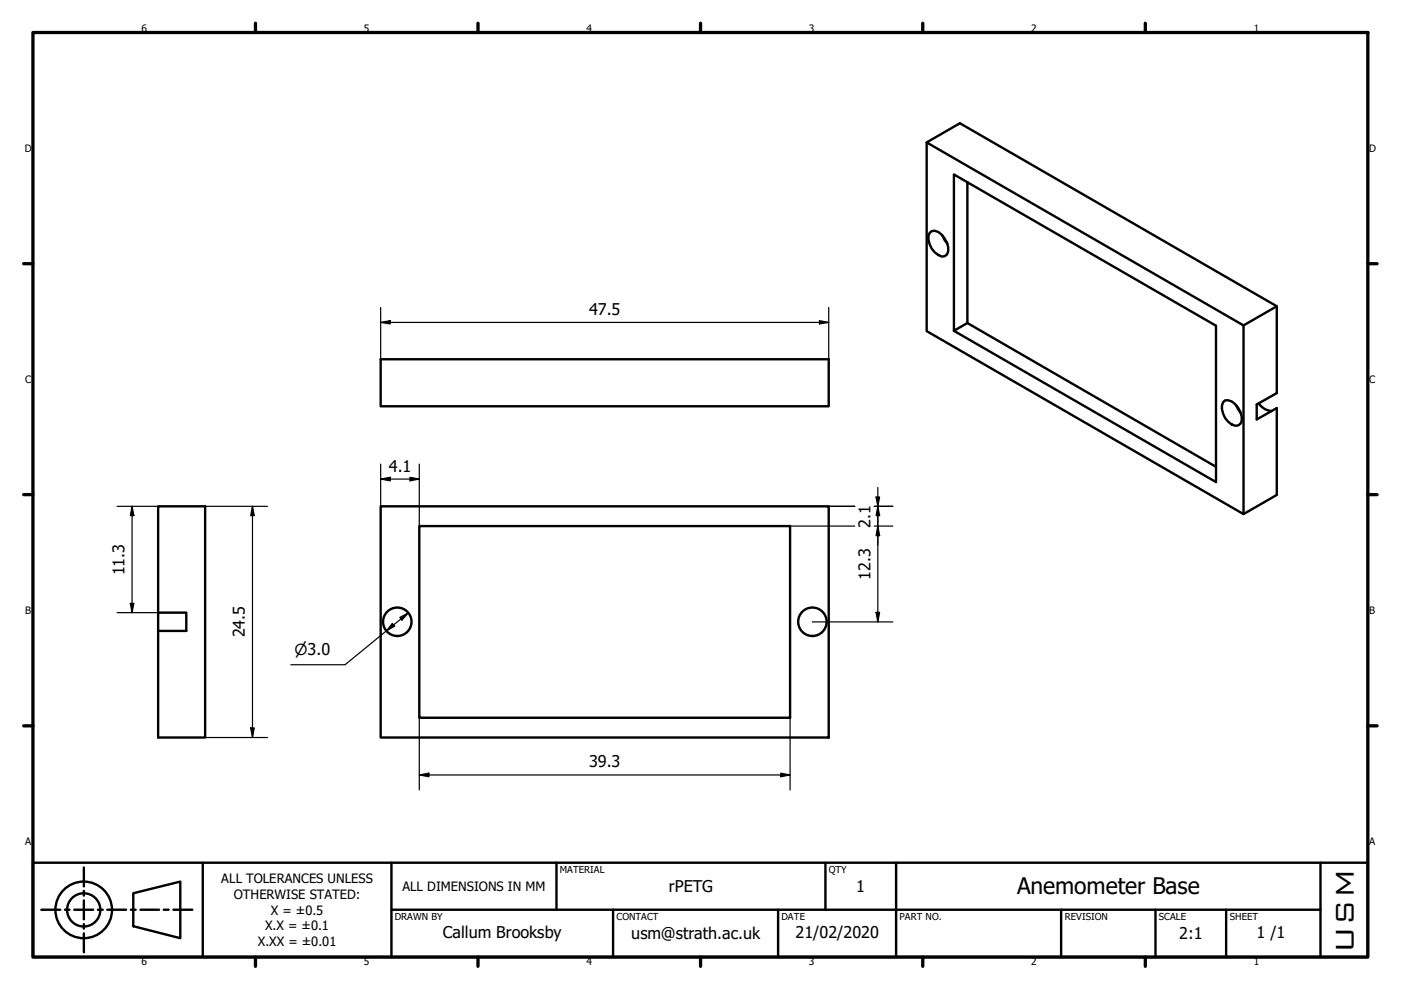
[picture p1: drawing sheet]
<svg xmlns="http://www.w3.org/2000/svg" width="297mm" height="210mm" viewBox="0 0 297 210" stroke-linecap="round" stroke-linejoin="round" font-family="sans-serif">
<!-- layer: Visible (ISO) -->
<g fill="none" stroke="#000" stroke-width=".51">
<path d="M196.5 30.2v40l67.2 38.8 7-4.1v-18.4l-4.3 2.4v-3.1l4.3-2.5v-18.4l-67.2-38.8-7 4.1 67.2 38.8 7-4.1M205.1 38.6v29.9l-2.9 1.6v-33.1l55.6 32.1v33.1l-55.6-32.1M197.1 49.4a1.63 1.63 0 0 1 2.5 .4 3.9 3.9 0 0 1 1.2 4.1l-.5 .4a2.91 2.91 0 0 1-2.8-1.6 3.4 3.4 0 0 1-.4-3.3zM199.8 49.9l1.1 1.8M80.7 76.2h95v9.9h-95zM205.1 68.5l52.7 30.5M263.7 69v40M259.3 85.3l.5-.4a2.77 2.77 0 0 1 2.7 1.6 3.2 3.2 0 0 1 .5 3.3 1.7 1.7 0 0 1-2.6-.4 4.1 4.1 0 0 1-1.1-4.1zM262.1 85.9l1 1.7M266.8 85.6a3.7 3.7 0 0 0 2.8 1.6M80.7 107.4h95v49h-95zM88.9 111.5h78.6v40.7h-78.6z"/>
<path d="M33.5 129.9v-22.5h10v49h-10v-26.5h6v3.9h-6"/>
<circle cx="84.2" cy="131.8" r="3"/>
<circle cx="172.2" cy="131.8" r="3"/>
</g>
<!-- layer: Border (ISO) -->
<g fill="none" stroke="#000" stroke-width=".7">
<path d="M7 6.9h283v196h-283zM54.2 4.9v2M101.3 4.9v2M148.5 4.9v2M195.6 4.9v2M242.8 4.9v2M5 55.9h2M290 55.9h2M5 104.9h2M290 104.9h2M5 153.9h2M290 153.9h2"/>
<path d="M54.2 202.9v2M101.3 202.9v2M148.5 202.9v2M195.6 202.9v2M242.8 202.9v2"/>
</g>
<!-- layer: Title (ISO) -->
<g fill="none" stroke="#000" stroke-width=".51">
<path d="M7 182.9h283v20h-283zM8.8 192.9h4M13.8 192.9h.9M15.7 192.9h4M17.8 183.9v4M17.8 188.9v1M17.8 190.9v4M17.8 195.9v1M17.8 197.9v4M20.8 192.9h1M22.7 192.9h4M27.7 192.9h1.1"/>
<path d="M28.3 189.4l9.9-2.5v12l-9.9-2.5zM29.8 192.9h3.9M34.7 192.9h1.1M36.8 192.9h4M43 182.9v20M83 192.9h197M83 182.9v20M118 182.9v10M130 192.9v10M165 192.9v10M175 182.9v10M190 182.9v20"/>
<path d="M225 192.9v10M245 192.9v10M260 192.9v10M280 182.9v20"/>
<circle cx="17.7" cy="192.9" r="6"/>
<circle cx="17.7" cy="192.9" r="3.5"/>
</g>
<!-- layer: Dimension (ISO) -->
<g fill="none" stroke="#000" stroke-width=".25">
<path d="M80.7 68.4l2-.4v.7zM80.7 65.2v11M80.7 68.4h95M173.7 68l2 .4-2 .3zM175.7 65.2v11M80.7 98.4v9M88.9 98.4v13.1M24.8 107.4h8.7M28 107.4l.4 1.9h-.8zM28 107.4v22.5M43.5 107.4h13.2M53.5 107.4l.4 1.9h-.8z"/>
<path d="M53.5 107.4v49M80.7 101.6l2-.4v.8zM80.7 101.6h8.2M86.9 101.2l2 .4-2 .4zM167.5 111.5h13.7M175.7 107.4h5.5M185.4 107.4h3.9M185.4 111.5h3.9M185.7 105.4h.8l-.4 2zM186.1 111.5l.4 2.1h-.8zM186.1 107.4l.4 1.9h-.8zM186.1 103.3v28.6"/>
<path d="M24.8 129.9h8.7M27.6 127.9h.8l-.4 2zM83.2 132.2l.5 .6-1.8 1zM84.8 130.9l1.8-.9-1.4 1.5zM86.6 130l-13.4 10.9h-11.5M172.2 131.9h17.1M185.7 129.8h.8l-.4 2.1zM43.5 156.4h13.2M53.1 154.3h.8l-.4 2.1zM88.9 152.2v15.3M167.5 152.2v15.3M88.9 164.3l2-.4v.8z"/>
<path d="M88.9 164.3h78.6M165.5 163.9l2 .4-2 .4z"/>
</g>
<g fill="#000">
<path d="M80.7 68.4l2-.4v.7z" fill-rule="evenodd"/>
<path d="M173.7 68l2 .4-2 .3z" fill-rule="evenodd"/>
<path d="M28 107.4l.4 1.9h-.8z" fill-rule="evenodd"/>
<path d="M53.5 107.4l.4 1.9h-.8z" fill-rule="evenodd"/>
<path d="M80.7 101.6l2-.4v.8z" fill-rule="evenodd"/>
<path d="M86.9 101.2l2 .4-2 .4z" fill-rule="evenodd"/>
<path d="M185.7 105.4h.8l-.4 2z" fill-rule="evenodd"/>
<path d="M186.1 111.5l.4 2.1h-.8z" fill-rule="evenodd"/>
<path d="M186.1 107.4l.4 1.9h-.8z" fill-rule="evenodd"/>
<path d="M27.6 127.9h.8l-.4 2z" fill-rule="evenodd"/>
<path d="M83.2 132.2l.5 .6-1.8 1z" fill-rule="evenodd"/>
<path d="M84.8 130.9l1.8-.9-1.4 1.5z" fill-rule="evenodd"/>
<path d="M185.7 129.8h.8l-.4 2.1z" fill-rule="evenodd"/>
<path d="M53.1 154.3h.8l-.4 2.1z" fill-rule="evenodd"/>
<path d="M88.9 164.3l2-.4v.8z" fill-rule="evenodd"/>
<path d="M165.5 163.9l2 .4-2 .4z" fill-rule="evenodd"/>
</g>
<text font-size="7.3" x="287" y="202.1" transform="rotate(-90 287 202.1)">USM</text>
<text font-size="4.8" x="215.6" y="189.6">Anemometer Base</text>
<g font-size="3.4">
<text x="124.9" y="66.8">47.5</text>
<text x="82.4" y="100">4.1</text>
<text x="184.6" y="111.9" transform="rotate(-90 184.6 111.9)">2.1</text>
<text x="26.4" y="122" transform="rotate(-90 26.4 122)">11.3</text>
<text x="184.5" y="122.9" transform="rotate(-90 184.5 122.9)">12.3</text>
<text x="51.9" y="135.2" transform="rotate(-90 51.9 135.2)">24.5</text>
<text x="124.9" y="162.7">39.3</text>
<text x="141.8" y="189.1">rPETG</text>
<text x="181.5" y="189.1">1</text>
<text x="93.9" y="198.9">Callum Brooksby</text>
<text x="133.8" y="199">usm@strath.ac.uk</text>
<text x="168.7" y="198.9">21/02/2020</text>
<text x="250" y="199.2">2:1</text>
<text x="266.4" y="198.9">1 /1</text>
</g>
<text font-size="3.2" x="62.4" y="138.8">⌀3.0</text>
<g font-size="2.7">
<text x="46.9" y="187.3">ALL TOLERANCES UNLESS</text>
<text x="49.6" y="190.6">OTHERWISE STATED:</text>
<text x="85.3" y="188.9">ALL DIMENSIONS IN MM</text>
<text x="56.2" y="197.2">X.X = ±0.1</text>
<text x="57.4" y="193.9">X = ±0.5</text>
<text x="54.7" y="200.5">X.XX = ±0.01</text>
</g>
<g font-size="2.2">
<text x="30" y="6.7">6</text>
<text x="77.2" y="6.7">5</text>
<text x="124.3" y="6.7">4</text>
<text x="171.5" y="6.7">3</text>
<text x="218.6" y="6.7">2</text>
<text x="265.8" y="6.7">1</text>
<text x="5.3" y="32.2">D</text>
<text x="290.3" y="32.2">D</text>
<text x="5.3" y="81.2">C</text>
<text x="290.3" y="81.2">C</text>
<text x="5.3" y="130.2">B</text>
<text x="290.3" y="130.2">B</text>
<text x="5.3" y="179.2">A</text>
<text x="290.3" y="179.2">A</text>
<text x="30" y="204.7">6</text>
<text x="77.2" y="204.7">5</text>
<text x="124.3" y="204.7">4</text>
<text x="171.5" y="204.7">3</text>
<text x="218.6" y="204.7">2</text>
<text x="265.8" y="204.7">1</text>
</g>
<g font-size="2">
<text x="118.7" y="185.1">MATERIAL</text>
<text x="175.7" y="185.1">QTY</text>
<text x="83.7" y="195.1">DRAWN BY</text>
<text x="130.7" y="195.1">CONTACT</text>
<text x="165.7" y="195.1">DATE</text>
<text x="190.7" y="195.1">PART NO.</text>
<text x="225.7" y="195">REVISION</text>
<text x="245.7" y="195.1">SCALE</text>
<text x="260.7" y="195.1">SHEET</text>
</g>
</svg>
